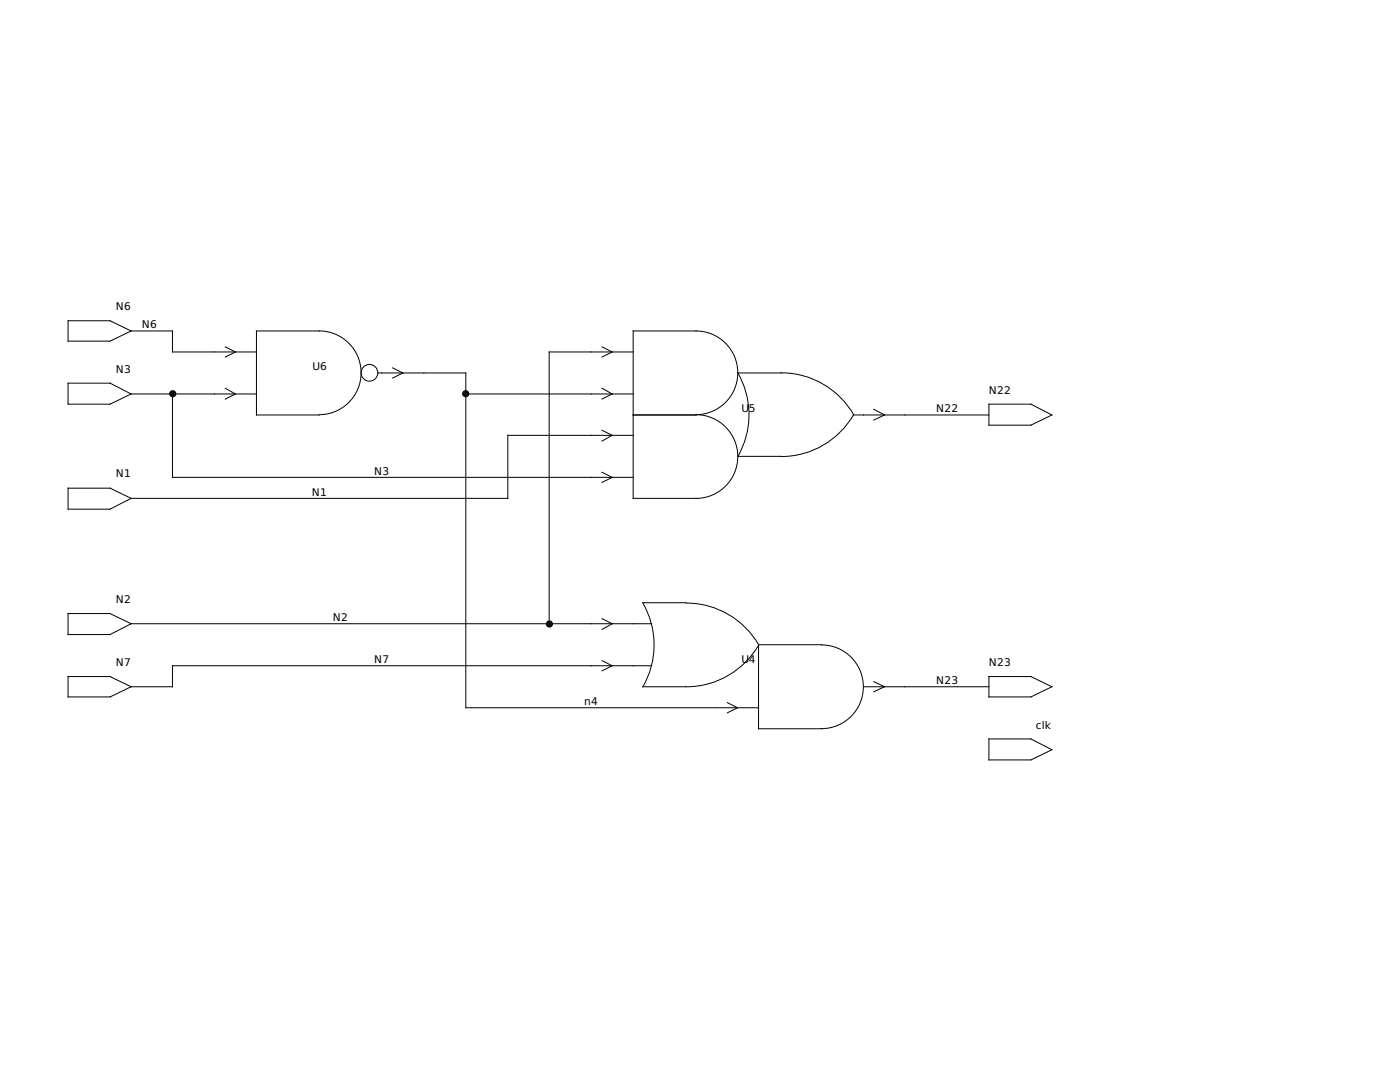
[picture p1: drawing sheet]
<svg xmlns="http://www.w3.org/2000/svg" width="279mm" height="216mm" viewBox="0 0 279 216" stroke-linecap="round" stroke-linejoin="round" font-family="sans-serif">
<g fill="none" stroke="#000" stroke-width=".2">
<path d="M13.6 64h8.4l4.2 2-4.2 2.1h-8.4zM13.6 76.5h8.4l4.2 2.1-4.2 2h-8.4zM26.2 66h8.2v4.2h16.8M26.2 78.6h25M34.4 78.6v16.6h92M45 69.2l2 1-2 1M45 77.5l2 1.1-2 1M63.7 66a8.4 8.4 0 0 1 8.4 8.4 8.4 8.4 0 0 1-8.4 8.3M63.8 66h-12.6v16.8h12.6M75.4 74.4h17.6v66.8h50M78.4 73.4l2 1-2 1M93 78.6h33.4"/>
<path d="M120.1 69.2l2.1 1-2.1 1M120.1 77.5l2.1 1.1-2.1 1M126.4 70.2h-16.8v54.3M138.9 66a8.4 8.4 0 0 1 8.3 8.4 8.4 8.4 0 0 1-8.3 8.3 8.4 8.4 0 0 1 8.3 8.4 8.4 8.4 0 0 1-8.3 8.3M138.9 66h-12.5v33.4h12.5M147.2 74.4h8.8M147.2 74.4a16.7 16.7 0 0 1 0 16.7M155.9 74.4a16.7 16.7 0 0 1 14.5 8.3 16.7 16.7 0 0 1-14.5 8.4M13.6 97.4h8.4l4.2 2-4.2 2.2h-8.4zM120.1 85.9l2.1 1-2.1 1.1M120.1 94.2l2.1 1-2.1 1.1M126.4 82.8h12.5"/>
<path d="M126.4 86.9h-25.1v12.5h-75.1M147.2 91.1h8.8M170.3 82.8h27.1M174.4 81.7l2.1 1.1-2.1 1M197.4 80.6h8.3l4.2 2.2-4.2 2h-8.3zM13.6 122.4h8.4l4.2 2.1-4.2 2.1h-8.4zM13.6 135h8.4l4.2 2-4.2 2.1h-8.4zM26.2 124.5h103.8M120.1 123.4l2.1 1.1-2.1 1.1M120.1 131.8l2.1 1-2.1 1.1M128.3 120.3h8.6M128.3 120.3a16.7 16.7 0 0 1 0 16.7h8.6"/>
<path d="M130 132.8h-95.6v4.2h-8.2M137 120.3a16.7 16.7 0 0 1 14.4 8.4 16.7 16.7 0 0 1-14.4 8.3M172.3 137h25.1M174.4 136l2.1 1-2.1 1M197.4 135h8.3l4.2 2-4.2 2.1h-8.3zM143.1 141.2h8.3M145.2 140.2l2 1-2 1M163.9 145.4a8.4 8.4 0 0 0 8.4-8.4 8.4 8.4 0 0 0-8.4-8.3h-12.5v16.7h12.6M197.4 147.4h8.3l4.2 2.2-4.2 2h-8.3z"/>
<circle cx="73.7" cy="74.4" r="1.67"/>
</g>
<g fill="#000" stroke="#000" stroke-width=".2">
<circle cx="34.5" cy="78.6" r=".61"/>
<circle cx="92.9" cy="78.6" r=".61"/>
<circle cx="109.7" cy="124.5" r=".61"/>
</g>
<g font-size="2.1">
<text x="23.1" y="61.8">N6</text>
<text x="28.3" y="65.5">N6</text>
<text x="23.1" y="74.4">N3</text>
<text x="62.4" y="73.9">U6</text>
<text x="148" y="82.3">U5</text>
<text x="186.8" y="82.3">N22</text>
<text x="197.4" y="78.6">N22</text>
<text x="23.1" y="95.2">N1</text>
<text x="74.7" y="94.7">N3</text>
<text x="62.2" y="98.9">N1</text>
<text x="23.1" y="120.3">N2</text>
<text x="66.4" y="124">N2</text>
<text x="23.1" y="132.8">N7</text>
<text x="74.7" y="132.3">N7</text>
<text x="148" y="132.3">U4</text>
<text x="186.8" y="136.5">N23</text>
<text x="197.4" y="132.8">N23</text>
<text x="116.6" y="140.7">n4</text>
<text x="206.8" y="145.4">clk</text>
</g>
</svg>
